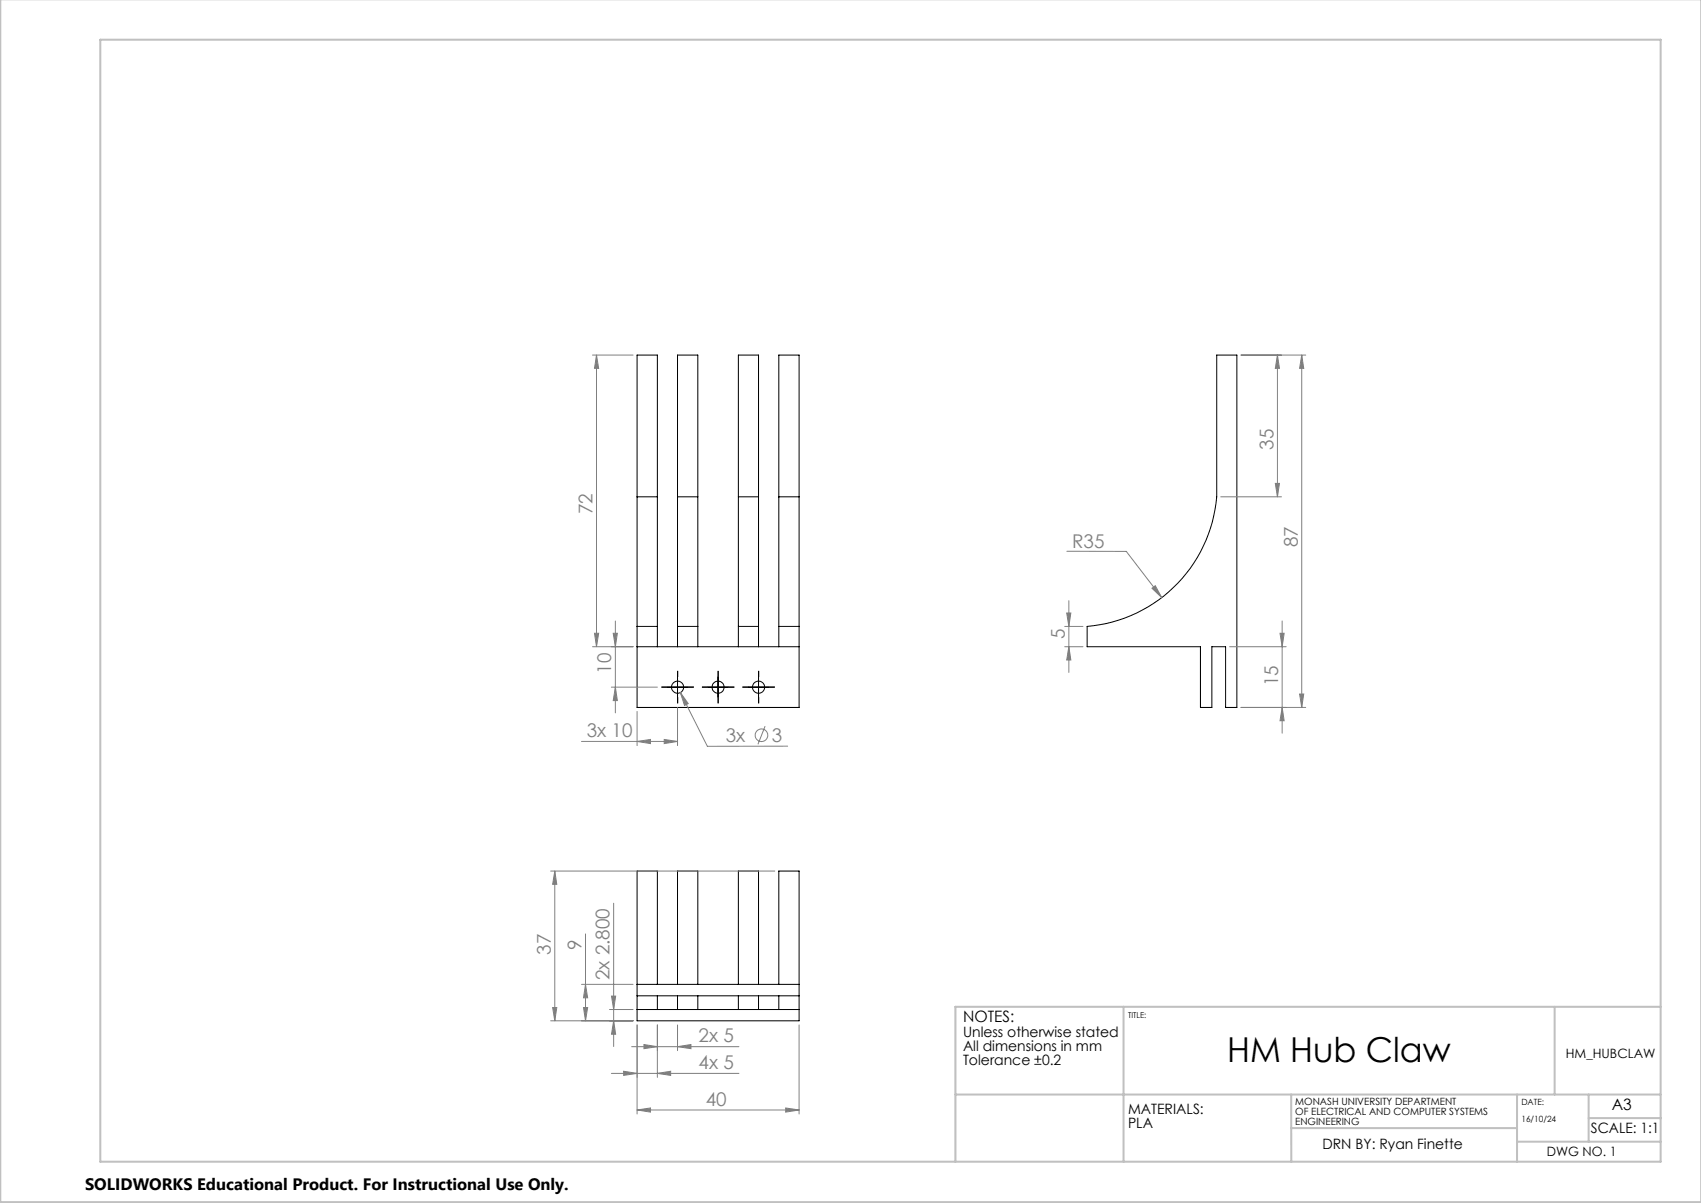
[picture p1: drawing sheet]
<svg xmlns="http://www.w3.org/2000/svg" width="420mm" height="297mm" viewBox="0 0 420 297" stroke-linecap="round" stroke-linejoin="round" font-family="sans-serif">
<g fill="none" stroke="#000" stroke-width=".25">
<path d="M300.4 87.7h5v87h-2.8v-15h-3.4v15h-2.8v-15h-28v-5a35.1 35.1 0 0 0 32-32zM157.3 122.7v32M157.3 122.7v-35h5v35M157.3 122.7h5M162.3 122.7v32M167.3 122.7v32M167.3 122.7v-35h5v35M167.3 122.7h5M172.3 122.7v32M182.3 122.7v32M182.3 122.7v-35h5v35M182.3 122.7h5"/>
<path d="M187.3 122.7v32M192.3 122.7v32M192.3 122.7v-35h5v35M192.3 122.7h5M197.3 122.7v32M157.3 154.7h5M157.3 154.7v20h40v-20M157.3 159.7h40M162.3 154.7v5M167.3 154.7h5M167.3 154.7v5M172.3 154.7v5"/>
<path d="M182.3 154.7h5M182.3 154.7v5M187.3 154.7v5M192.3 154.7h5M192.3 154.7v5M164.8 169.6h5M167.3 167.1v5.1M174.8 169.6h5M177.3 167.1v5.1M184.8 169.6h5M187.3 167.1v5.1M157.3 249.2h40"/>
<path d="M157.3 243h40M157.3 245.8h40M162.3 243v-28h-5v37h40v-37h-5v28M162.3 245.8v3.4M167.3 243v-28h5v28M167.3 245.8v3.4M172.3 245.8v3.4M182.3 243v-28h5v28M182.3 245.8v3.4M187.3 245.8v3.4M192.3 245.8v3.4"/>
<circle cx="167.3" cy="169.7" r="1.49"/>
<circle cx="177.3" cy="169.7" r="1.49"/>
<circle cx="187.3" cy="169.7" r="1.5"/>
</g>
<g fill="none" stroke="#808080" stroke-width=".25">
<path d="M146.3 87.7h10M147.3 87.7l.5 3.2h-1zM147.3 87.7v72M306.4 87.7h16M315.4 87.7l.5 3.2h-1zM315.4 87.7v35M321.4 87.7l.5 3.2h-1zM321.4 87.7v87M314.9 119.3h1l-.5 3.4zM263.4 136.1h14.7l8.7 11.4M301.4 122.7h15M146.3 159.7h10"/>
<path d="M146.8 156.3h1l-.5 3.4zM151.4 156.3h1l-.5 3.4zM151.9 153.3v22.7M262.9 159.7h4.5M262.9 154.7h4.5M263.4 151.3h1l-.5 3.4zM263.9 159.7l.5 3.2h-1zM263.9 148.3v17.7M284.4 145.2l.9-.6 1.5 2.9zM303.6 159.7h14M316.1 156.3h1l-.5 3.4zM316.6 153.3v27.7"/>
<path d="M151 169.6h11.3M151.9 169.6l.5 3.4h-1zM157.3 175.6v8.5M167.3 174.7v9.4M168 171l1.9 2.7-.9 .5zM168 171l6.7 13.3 19.8-.1M188.9 179.3l-1.8 4.5M306.4 174.7h16M316.6 174.7l.5 3.2h-1zM320.9 171.3h1l-.5 3.4zM143.6 183.1h23.7M157.3 183.1l3.3-.5v1z"/>
<path d="M164 182.6l3.3 .5-3.3 .5zM136 215h55.3M137 215l.5 3.3h-1zM137 215v37M144.6 230.6v21.4M151.5 223v35.4M136 252h20.3M136.5 248.7h1l-.5 3.3zM143.6 243h12.7M144.1 248.7h1l-.5 3.3zM144.6 243l.5 3.3h-1zM150.5 249.2h5.8"/>
<path d="M151 245.9h1l-.5 3.3zM151.5 252l.5 3.3h-1zM156 258.4h26.5M157.3 253v22M159 257.9l3.3 .5-3.3 .5zM162.3 253v13M167.3 258.4l3.3-.5v1zM167.3 253v6.4M197.3 253v22M151 265h31.5M154 264.5l3.3 .5-3.3 .5zM157.3 274l3.3-.5v1.1z"/>
<path d="M157.3 274h40M162.3 265l3.3-.5v1zM194 273.5l3.3 .5-3.3 .6z"/>
<circle cx="188" cy="181.5" r="1.55"/>
</g>
<path d="M164.8 169.6h-1.5M167.3 167.1v-1.5M167.3 172.1v1.5M169.8 169.6h1.5M174.8 169.6h-1.5M177.3 167.1v-1.5M177.3 172.1v1.5M179.8 169.6h1.5M184.8 169.6h-1.5M187.3 167.1v-1.5M187.3 172.1v1.5M189.8 169.6h1.5" fill="none" stroke="#000" stroke-width=".25" stroke-dasharray="15.2 1.3 1.3 1.3" stroke-linecap="butt"/>
<path d="M.1 -.1v296.9h419.9M24.8 9.8h385.2v277h-385.2zM277.4 248.6v38.2M383.9 248.6v21.6M410 248.6h-174.1v38.2M235.9 270.2h174.1M318.8 270.2v16.6M318.8 278.5h55.8M374.6 270.2v16.6M392.3 270.2v11.7M392.3 276h17.8M374.6 281.9h35.4" fill="none" stroke="#c0c0c0" stroke-width=".5"/>
<g fill="#808080">
<path d="M164 182.6l3.3 .5-3.3 .5zM157.3 183.1l3.3-.5v1z"/>
<path d="M157.3 274l3.3-.5v1.1zM194 273.5l3.3 .5-3.3 .6z"/>
<path d="M159 257.9l3.3 .5-3.3 .5zM167.3 258.4l3.3-.5v1z"/>
<path d="M263.9 159.7l.5 3.2h-1zM263.4 151.3h1l-.5 3.4zM284.4 145.2l.9-.6 1.5 2.9z"/>
<path d="M146.8 156.3h1l-.5 3.4zM147.3 87.7l.5 3.2h-1zM151.9 169.6l.5 3.4h-1zM151.4 156.3h1l-.5 3.4zM168 171l1.9 2.7-.9 .5zM320.9 171.3h1l-.5 3.4zM321.4 87.7l.5 3.2h-1zM316.6 174.7l.5 3.2h-1zM316.1 156.3h1l-.5 3.4zM314.9 119.3h1l-.5 3.4zM315.4 87.7l.5 3.2h-1zM136.5 248.7h1l-.5 3.3zM137 215l.5 3.3h-1zM144.1 248.7h1l-.5 3.3zM144.6 243l.5 3.3h-1zM151.5 252l.5 3.3h-1zM151 245.9h1l-.5 3.3z"/>
<path d="M154 264.5l3.3 .5-3.3 .5zM162.3 265l3.3-.5v1z"/>
</g>
<text font-size="8.5" x="303" y="262.1">HM Hub Claw</text>
<g font-size="4.7" fill="#808080">
<text x="314.4" y="111.1" transform="rotate(-90 314.4 111.1)">35</text>
<text x="146.3" y="127" transform="rotate(-90 146.3 127)">72</text>
<text x="264.7" y="135.2">R35</text>
<text x="320.4" y="135.1" transform="rotate(-90 320.4 135.1)">87</text>
<text x="262.9" y="157.7" transform="rotate(-90 262.9 157.7)">5</text>
<text x="150.9" y="166.3" transform="rotate(-90 150.9 166.3)">10</text>
<text x="315.6" y="169.4" transform="rotate(-90 315.6 169.4)">15</text>
<text x="144.9" y="182">3x 10</text>
<text x="179.2" y="183.2">3x</text>
<text x="190.6" y="183.2">3</text>
<text x="136" y="235.7" transform="rotate(-90 136 235.7)">37</text>
<text x="143.6" y="234.4" transform="rotate(-90 143.6 234.4)">9</text>
<text x="150.5" y="242" transform="rotate(-90 150.5 242)">2x 2.800</text>
<text x="172.5" y="257.4">2x 5</text>
<text x="172.5" y="264">4x 5</text>
<text x="174.3" y="273">40</text>
</g>
<text font-size="4.1" x="21" y="293.7">SOLIDWORKS Educational Product. For Instructional Use Only.</text>
<g font-size="3.9">
<text x="237.8" y="252.4">NOTES:</text>
<text x="398" y="273.9">A3</text>
</g>
<g font-size="3.5">
<text x="237.8" y="256">Unless otherwise stated</text>
<text x="237.8" y="259.5">All dimensions in mm</text>
<text x="237.8" y="263">Tolerance ±0.2</text>
<text x="278.5" y="275">MATERIALS:</text>
<text x="278.5" y="278.5">PLA</text>
<text x="392.8" y="279.8">SCALE: 1:1</text>
<text x="326.5" y="283.8">DRN BY: Ryan Finette</text>
</g>
<g font-size="3.2">
<text x="386.6" y="261.2">HM_HUBCLAW</text>
<text x="382" y="285.4">DWG NO. 1</text>
</g>
<g font-size="2.5">
<text x="319.8" y="272.9">MONASH UNIVERSITY DEPARTMENT</text>
<text x="319.8" y="275.4">OF ELECTRICAL AND COMPUTER SYSTEMS</text>
<text x="319.8" y="277.9">ENGINEERING</text>
</g>
<g font-size="2.1">
<text x="375.7" y="272.8">DATE:</text>
<text x="375.7" y="277.1">16/10/24</text>
</g>
<text font-size="2" x="278.5" y="251.4">TITLE:</text>
</svg>
